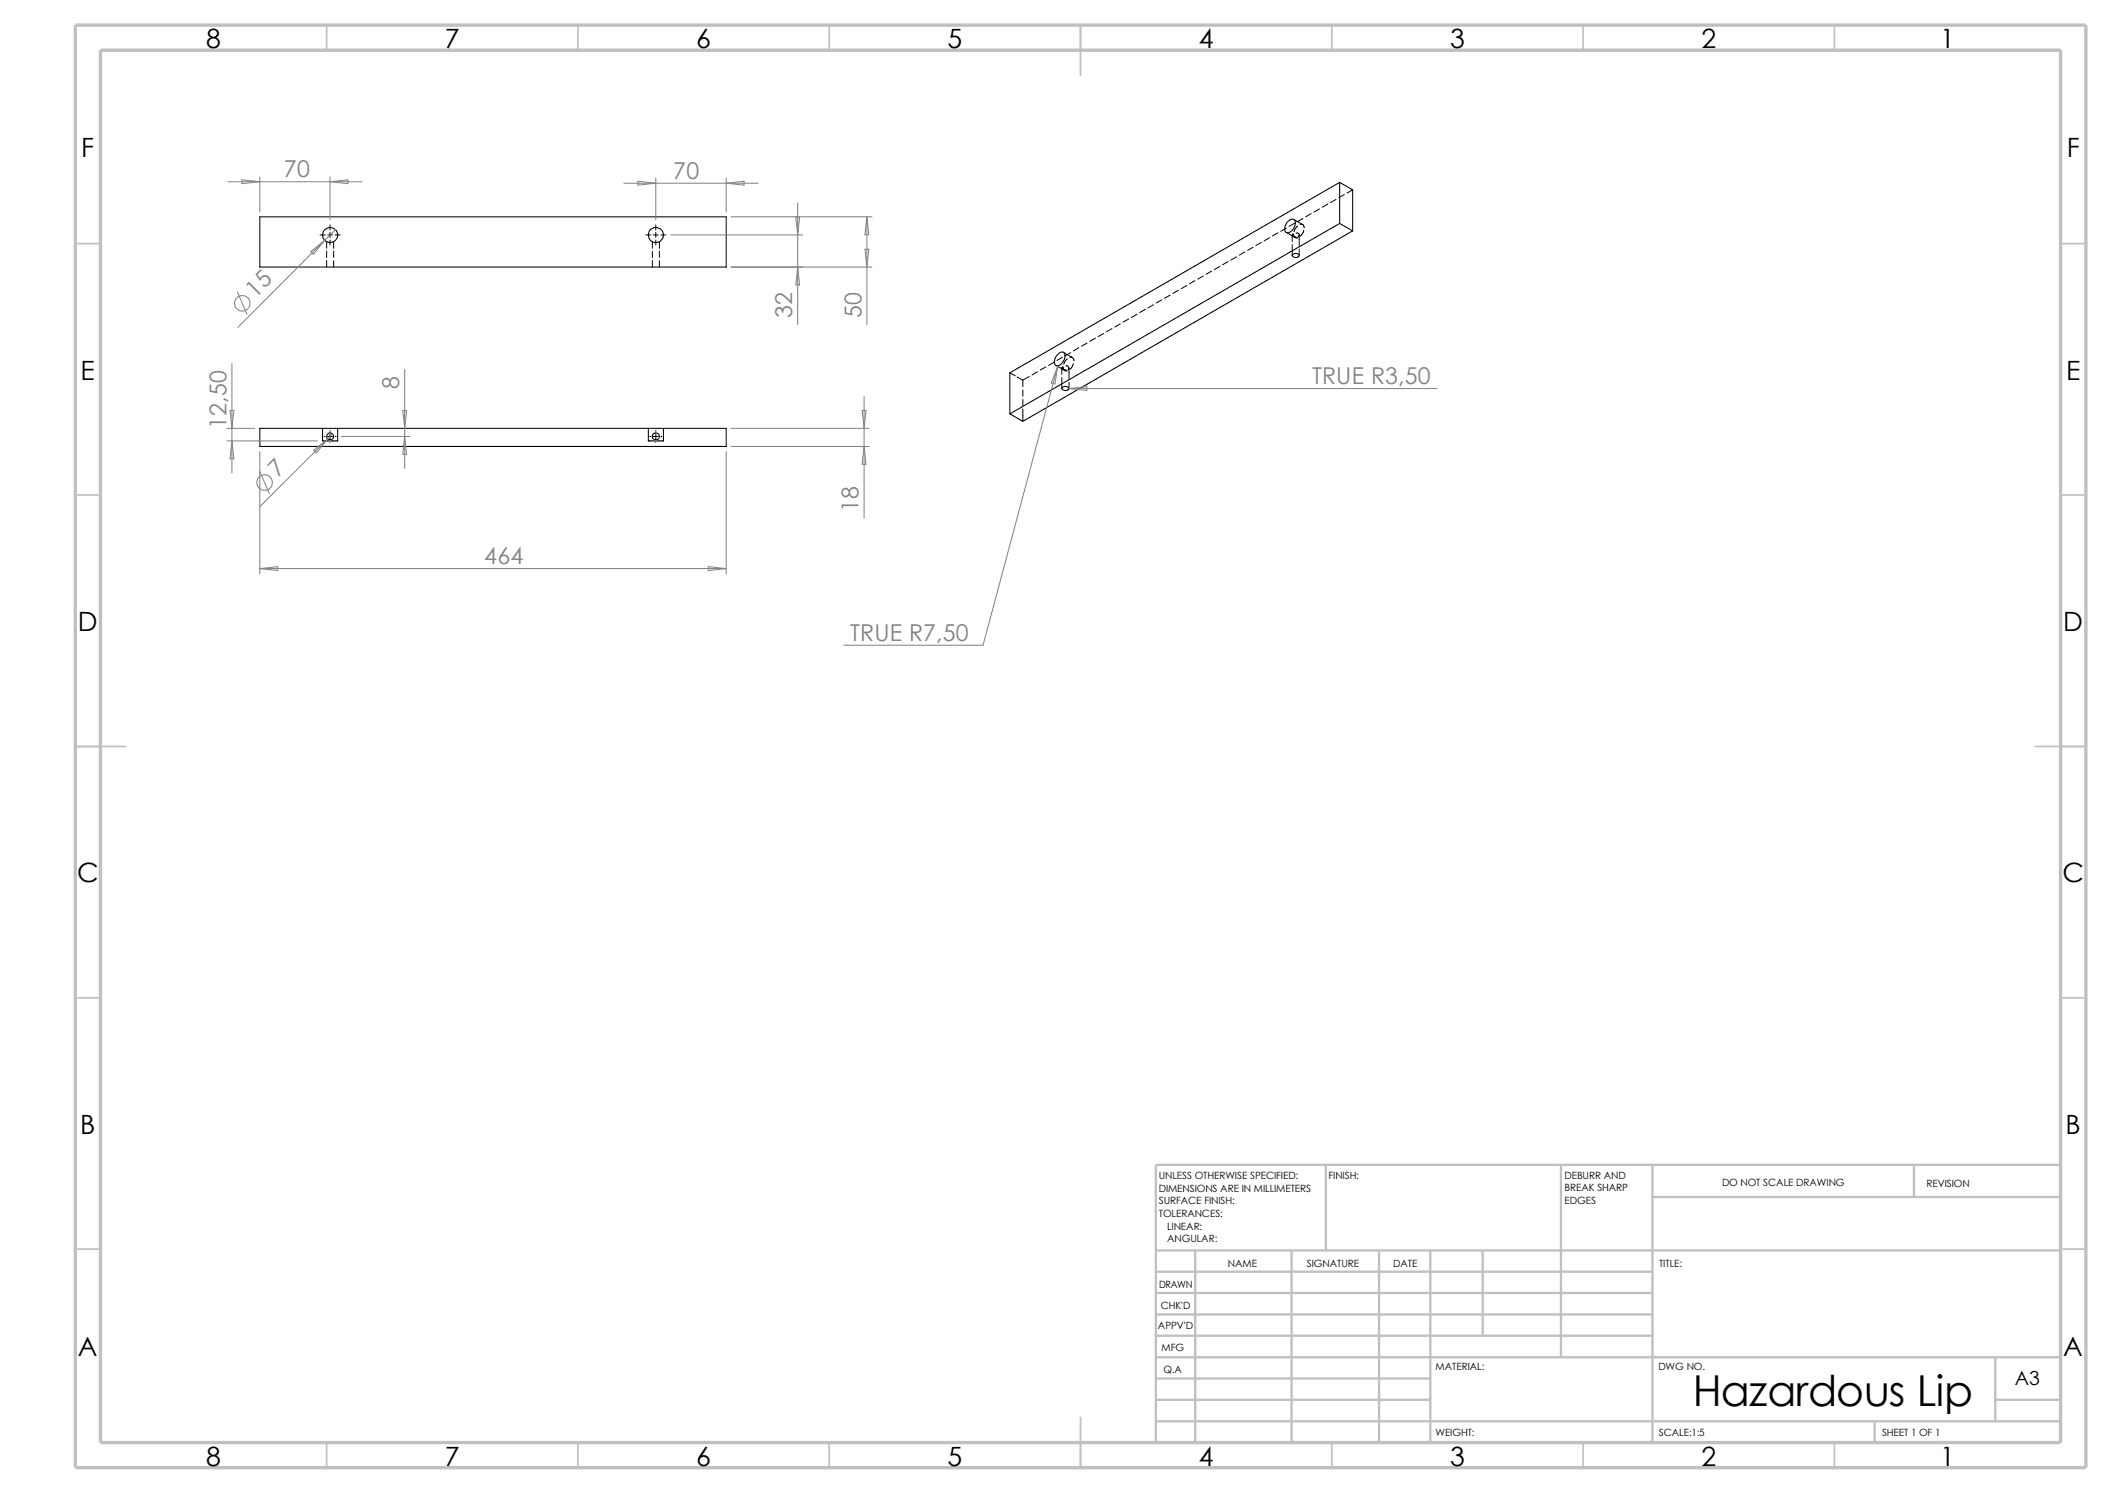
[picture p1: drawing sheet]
<svg xmlns="http://www.w3.org/2000/svg" width="420mm" height="297mm" viewBox="0 0 420 297" stroke-linecap="round" stroke-linejoin="round" font-family="sans-serif">
<g fill="none" stroke="#c0c0c0" stroke-width=".34">
<path d="M65 5v5M115 5v5M165 5v5M215 5v10M265 5v5M315 5v5M365 5v5M15 48.5h5M410 48.5h5M15 98.5h5M410 98.5h5M15 148.5h10"/>
<path d="M405 148.5h10M15 198.5h5M410 198.5h5M15 248.5h5M410 248.5h5M65 287v5M115 287v5M165 287v5M215 282v10M265 287v5M315 287v5M365 287v5"/>
</g>
<g fill="none" stroke="#c0c0c0" stroke-width=".47">
<path d="M263.8 231.7v17.1M310.6 231.7v38.3M328.8 231.7v55.3M328.8 238.1h81.2M380.8 231.7v6.4M410 231.7h-180v55.3M230 253h98.8M230 257.2h98.8M230 248.8h180M237.8 248.8v38.2M257 248.8v38.2M274.4 248.8v38.2"/>
<path d="M284.6 248.8v38.2M295 248.8v16.9M230 261.5h98.8M230 265.7h98.8M230 270h180M230 274.2h54.6M230 278.5h54.6M397 278.5h13M397 270v12.7M230 282.7h180M373 282.7v4.3"/>
</g>
<path d="M15 5h400v287h-400zM20 10h390v277h-390z" fill="none" stroke="#c0c0c0" stroke-width=".68" stroke-linecap="butt"/>
<g fill="none" stroke="#000" stroke-width=".2">
<path d="M265.8 39.7l-1.1 .6M267.5 38.7l-1.1 .6M269.1 37.8l-1.1 .6M63.7 46.7h1M65 48.1v1.3M65 50v1.3M65 51.9v1.2M65.2 46.7h1M65.7 44.7v1.1M65.7 46.2v1M65.7 47.8v.9M66.4 48.1v1.3"/>
<path d="M66.4 50v1.2M66.4 51.9v1.2M66.7 46.7h1M128.5 46.7h1M129.8 48.1v1.3M129.8 50v1.3M129.8 51.9v1.2M130 46.7h1M130.5 44.7v1.1M130.5 46.2v1M130.5 47.8v.9M131.2 48.1v1.3"/>
<path d="M131.2 50v1.2M131.2 51.9v1.2M131.5 46.7h1M231.1 59.6l-1.1 .7M232.8 58.7l-1.1 .7M234.4 57.7l-1.1 .7M236.1 56.8l-1.1 .6M237.7 55.8l-1.1 .7M239.4 54.9l-1.1 .6M241 53.9l-1.1 .7M242.7 53l-1.1 .6M244.3 52l-1.1 .7"/>
<path d="M246 51.1l-1.1 .6M247.6 50.1l-1.1 .7M249.3 49.2l-1.1 .6M251 48.2l-1.1 .7M252.6 47.3l-1.1 .6M254.3 46.3l-1.1 .6M255.9 45.4l-1.1 .6M255.9 46.2l1.8 1.1M257.1 48.7v2.1M257.1 46.8l.8 .4M257.3 46.5l-.2 .2v1.3M257.3 46.6l.1 .2a.57 .57 0 0 0 .8 .5"/>
<path d="M257.4 43.6l1.8 1.1M257.6 44.4l-1.1 .6M257.9 46.4h.3l.3 .3v2.2M258.1 45l-.7 1M258.5 46.9l-.2 .2M258.5 49.6v1.2M258.7 44.6h.3a.55 .55 0 0 1 .5 .7M259.2 43.5l-1.1 .6M259.4 45.8l-.3 .7-.4 .4M260.9 42.5l-1.1 .6M262.5 41.6l-1.1 .6M264.2 40.6l-1.1 .6"/>
<path d="M200.9 74.2l1.1 .6M202.4 75l1.1 .6v1.3M203.5 77.6v1.2M203.5 79.5v1.2M204.8 74.9l-1.3 .7M206.4 74l-1.1 .6M208.1 73l-1.1 .6M209.7 72.1l-1.1 .6M210.1 72.7l1.7 1M211.2 73.2l.3 .3 .5 .1M211.2 73.2v1.3M211.2 75.1v2.2"/>
<path d="M211.4 71.1l-1.1 .6M211.5 73l-.3 .2M211.5 73a.64 .64 0 0 0 .8 .8v-.1M211.6 70.1l1.8 1M212 72.8a.46 .46 0 0 1 .6 .2 .46 .46 0 0 1-.1 .6M212.3 71.4l-.7 1M212.7 73.2v2.2M212.7 76v1.3M212.9 71.1l.2-.1 .3 .2 .3 .6M213 70.1l-1.1 .7M213.5 72.3l-.2 .6-.4 .5M214.6 69.2l-1 .6"/>
<path d="M216.3 68.2l-1.1 .7M217.9 67.3l-1.1 .6M219.6 66.3l-1.1 .7M221.2 65.4l-1.1 .6M222.9 64.4l-1.1 .7M224.5 63.5l-1.1 .6M226.2 62.5l-1.1 .7M227.8 61.6l-1.1 .6M229.5 60.6l-1.1 .7M64.2 85.2v2.5h1.2M64.5 86.8h.2M65.2 86.8h1"/>
<path d="M65.7 85.6v.2M65.7 86.3v1M65.7 87.8v.2M66.7 86.8h.2M67.2 85.2v2.5h-1.3M129 85.2v2.5h1.3M129.3 86.8h.2M130 86.8h1M130.5 85.6v.2M130.5 86.3v1M130.5 87.8v.2M131.5 86.8h.2"/>
<path d="M132 85.2v2.5h-1.3M203.5 81.4v2.4"/>
</g>
<g fill="none" stroke="#000" stroke-width=".21">
<path d="M266.5 36.3v8.1M266.5 36.3l2.6 1.5v8.1M266.5 36.3l-65.6 37.9v8.1M51.7 43.1h92.8v10h-92.8zM256.3 44a.8 .8 0 0 1 1.2-.3 .8 .8 0 0 1 .1 1.2 1.51 1.51 0 0 1-1.8 1.3 1.78 1.78 0 0 1 .5-2.2zM257.2 50.6a.82 .82 0 0 1 1.3 .3 .8 .8 0 0 1-1.4-.1zM266.5 44.4l-65.6 37.9M266.5 44.4l2.6 1.5M269.1 45.9l-65.6 37.9-2.6-1.5M210.7 70.2a.72 .72 0 0 1 1-.1 .72 .72 0 0 1 .2 1 1.76 1.76 0 0 1-1.8 1.6 1.63 1.63 0 0 1 .4-2.3zM211.3 77.1a.81 .81 0 0 1 1.3 .2 .76 .76 0 0 1-.7 .4 .76 .76 0 0 1-.6-.5zM51.7 85.2h92.8v3.6h-92.8z"/>
<circle cx="65.7" cy="46.8" r="1.49"/>
<circle cx="130.5" cy="46.8" r="1.51"/>
<circle cx="65.7" cy="86.8" r=".69"/>
<circle cx="130.5" cy="86.8" r=".69"/>
</g>
<g fill="none" stroke="#808080" stroke-width=".2">
<path d="M45.3 36.2h26.7M48.1 35.8l3.6 .4-3.6 .3zM51.7 35.2v7M65.7 36.2l3.5-.4v.7zM65.7 35.2v8.5M124.1 36.4h26.7M126.9 36.1l3.6 .3-3.6 .4zM130.5 35.4v8.3M144.5 35.4v6.8M144.5 36.4l3.5-.3v.7zM47.2 58.1l1.9 4.4M61.8 50l2.8-2.2-2.2 2.8z"/>
<path d="M64.6 47.8l-17.3 17.4M66.8 45.7l-2.2 2.1M133.5 46.7h26.2M145.5 53.1h28M145.5 43.1h28M158.3 43.2h.8l-.4 3.5zM158.7 40.4v24.2M158.7 53.1l.4 3.6h-.8zM172.1 49.6h.7l-.3 3.5zM172.5 43.1v21.5M172.5 43.1l.3 3.6h-.7zM46.1 72.3v21.8"/>
<path d="M80.5 73.5v19.7M171.9 78.9v24.2M210.4 72.9l-14.8 55.5h-27.7M210.4 72.9l-.5 3.5-.7-.2zM212.7 77.3h73.2M212.7 77.3l3.5-.4v.8zM45.1 85.2h5.6M45.1 87.7h18.1M45.8 81.7h.7l-.4 3.5zM46.1 87.7l.4 3.6h-.7zM51.7 89.8v24.3M51.7 93.8l1.9 4.4"/>
<path d="M62.4 89.6l2.8-2.3-2.3 2.8zM65.2 87.3l-13.5 13.5M66.2 86.3l-1 1M67.9 86.8h13.6M80.1 81.7h.8l-.4 3.5zM80.5 86.8l.4 3.6h-.8zM144.5 89.8v24.3M145.5 85.2h27.4M145.5 88.8h27.4M171.5 81.7h.8l-.4 3.5zM171.9 88.8l.4 3.6h-.8zM51.7 113.1l3.5-.4v.8z"/>
<path d="M51.7 113.1h92.8M140.9 112.7l3.6 .4-3.6 .4z"/>
<circle cx="48.2" cy="60.3" r="1.57"/>
<circle cx="52.6" cy="96" r="1.56"/>
</g>
<text font-size="8.5" x="336.8" y="279.7">Hazardous Lip</text>
<g font-size="5.3">
<text x="41" y="9.6">8</text>
<text x="88.5" y="9.6">7</text>
<text x="138.5" y="9.6">6</text>
<text x="188.5" y="9.6">5</text>
<text x="238.5" y="9.6">4</text>
<text x="288.5" y="9.6">3</text>
<text x="338.5" y="9.6">2</text>
<text x="386" y="9.6">1</text>
<text x="16.2" y="31.3">F</text>
<text x="411.2" y="31.3">F</text>
<text x="16" y="75.6">E</text>
<text x="411" y="75.6">E</text>
<text x="15.5" y="125.6">D</text>
<text x="410.5" y="125.6">D</text>
<text x="15.3" y="175.6">C</text>
<text x="410.3" y="175.6">C</text>
<text x="16" y="225.6">B</text>
<text x="411" y="225.6">B</text>
<text x="15.5" y="269.8">A</text>
<text x="410.5" y="269.8">A</text>
<text x="41" y="291.6">8</text>
<text x="88.5" y="291.6">7</text>
<text x="138.5" y="291.6">6</text>
<text x="188.5" y="291.6">5</text>
<text x="238.5" y="291.6">4</text>
<text x="288.5" y="291.6">3</text>
<text x="338.5" y="291.6">2</text>
<text x="386" y="291.6">1</text>
</g>
<g font-size="4.6" fill="#808080">
<text x="56.5" y="35.2">70</text>
<text x="134" y="35.5">70</text>
<text x="50.8" y="59.4" transform="rotate(-45 50.8 59.4)">15</text>
<text x="157.6" y="63.3" transform="rotate(-90 157.6 63.3)">32</text>
<text x="171.4" y="63.3" transform="rotate(-90 171.4 63.3)">50</text>
<text x="79.4" y="77.4" transform="rotate(-90 79.4 77.4)">8</text>
<text x="261" y="76.4">TRUE R3,50</text>
<text x="45" y="85.3" transform="rotate(-90 45 85.3)">12,50</text>
<text x="55.3" y="95.1" transform="rotate(-45 55.3 95.1)">7</text>
<text x="170.8" y="101.8" transform="rotate(-90 170.8 101.8)">18</text>
<text x="96.4" y="112.2">464</text>
<text x="169.1" y="127.4">TRUE R7,50</text>
</g>
<text font-size="3.9" x="400.9" y="275.5">A3</text>
<g font-size="2">
<text x="230.5" y="234.6">UNLESS OTHERWISE SPECIFIED:</text>
<text x="230.5" y="237.1">DIMENSIONS ARE IN MILLIMETERS</text>
<text x="230.5" y="239.6">SURFACE FINISH:</text>
<text x="264.3" y="234.6">FINISH:</text>
<text x="311.3" y="239.5">EDGES</text>
<text x="311.3" y="234.5">DEBURR AND</text>
<text x="311.3" y="237">BREAK SHARP</text>
<text x="342.6" y="236">DO NOT SCALE DRAWING</text>
<text x="383.3" y="236.2">REVISION</text>
<text x="230.5" y="242.1">TOLERANCES:</text>
<text x="232.2" y="244.6">LINEAR:</text>
<text x="232.2" y="247.1">ANGULAR:</text>
<text x="260" y="252">SIGNATURE</text>
<text x="277.2" y="252">DATE</text>
<text x="330.1" y="252">TITLE:</text>
<text x="230.6" y="256.2">DRAWN</text>
<text x="244.3" y="252.1">NAME</text>
<text x="230.9" y="260.4">CHK'D</text>
<text x="230.4" y="264.5">APPV'D</text>
<text x="231.1" y="268.8">MFG</text>
<text x="231.5" y="273.1">Q.A</text>
<text x="285.6" y="272.5">MATERIAL:</text>
<text x="329.9" y="272.5">DWG NO.</text>
<text x="285.6" y="285.6">WEIGHT:</text>
<text x="330" y="285.6">SCALE:1:5</text>
<text x="374.4" y="285.6">SHEET 1 OF 1</text>
</g>
</svg>
